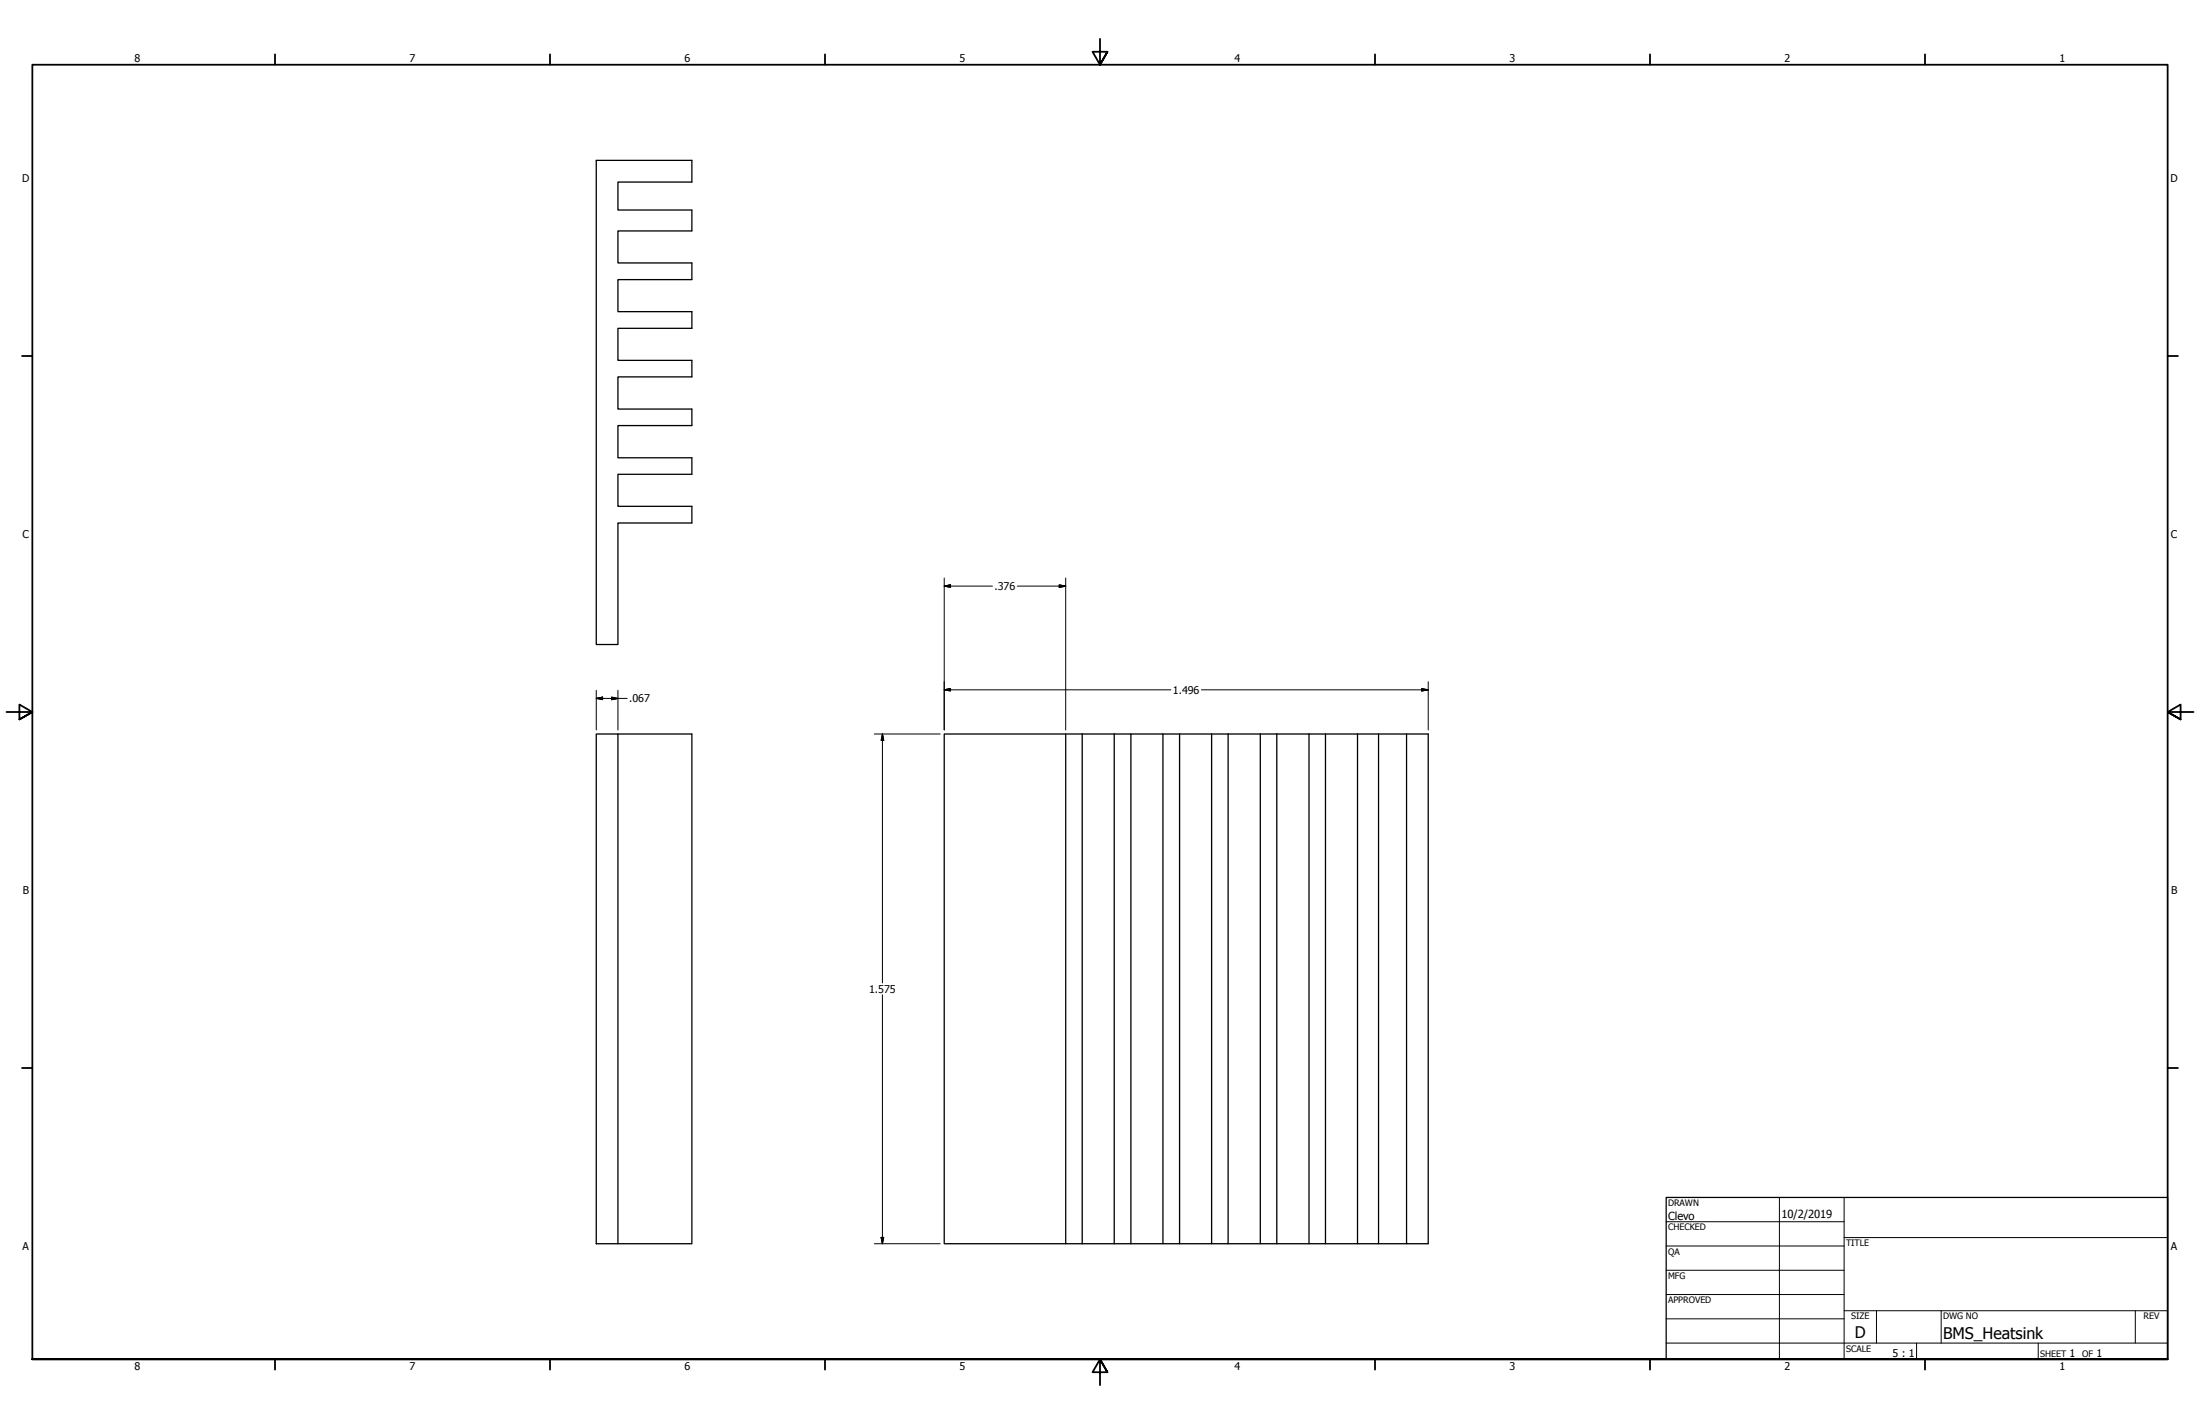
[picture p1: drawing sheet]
<svg xmlns="http://www.w3.org/2000/svg" width="864mm" height="559mm" viewBox="0 0 864 559" stroke-linecap="round" stroke-linejoin="round" font-family="sans-serif">
<!-- layer: Visible (ANSI) -->
<g fill="none" stroke="#000" stroke-width=".51">
<path d="M234.1 62.9h37.5v8.5h-29v11h29v8.2h-29v12.6h29v6.5h-29v12.6h29v6.5h-29v12.6h29v6.5h-29v12.6h29v6.5h-29v12.6h29v6.5h-29v12.6h29v6.5h-29v47.7h-8.5zM234.1 288h8.5v200.1h-8.5zM242.6 288h29v200.1h-29M418.3 288v200.1h6.5v-200.1M424.8 288h-54.2v200.1h47.7M424.8 288h135.8v200.1h-8.5v-200.1M437.4 288v200.1h6.5v-200.1M456.5 288v200.1h6.5v-200.1M475.6 288v200.1h6.5v-200.1M494.7 288v200.1h6.5v-200.1M513.8 288v200.1h6.5v-200.1M532.9 288v200.1h8.2v-200.1"/>
<path d="M424.8 488.1h12.6M443.9 488.1h12.6M463 488.1h12.6M482.1 488.1h12.6M501.2 488.1h12.6M520.3 488.1h12.6M541.1 488.1h11"/>
</g>
<!-- layer: Border (ANSI) -->
<g fill="none" stroke="#000" stroke-width=".7">
<path d="M431.8 15.2v10.2l-2.9-5.1h5.8l-2.9 5.1 2.9-5.1M107.9 21.3v4.1M215.9 21.3v4.1M323.8 21.3v4.1M539.8 21.3v4.1M647.7 21.3v4.1M755.6 21.3v4.1M8.6 139.7h4.1M850.9 139.7h4.1M2.5 279.4h10.2l-5.1-2.9v5.8l5.1-2.9-5.1 2.9M861.1 279.4h-10.2l5.1-2.9v5.8l-5.1-2.9 5.1 2.9M8.6 419.1h4.1"/>
<path d="M850.9 419.1h4.1M12.7 533.4v-508h838.2v508h-838.2h838.2M107.9 533.4v4.1M215.9 533.4v4.1M323.8 533.4v4.1M434.7 538.5l-2.9-5.1 2.9 5.1h-5.8l2.9-5.1v10.2M539.8 533.4v4.1M647.7 533.4v4.1M755.6 533.4v4.1"/>
</g>
<!-- layer: Title (ANSI) -->
<g fill="none" stroke="#000" stroke-width=".39">
<path d="M654 479.4h69.9M698.5 469.9v63.5M723.9 469.9v63.5M654 488.9h69.9M654 498.5h69.9M723.9 485.6h127M654 508h69.9M654 517.5h69.9M723.9 514.3h127M736.6 514.3v12.7M762 514.3v12.7M838.2 514.3v12.7"/>
<path d="M654 527h196.9M752.3 527v6.4M800.1 527v6.4"/>
</g>
<path d="M654 469.9h196.9v63.5h-196.9z" fill="none" stroke="#000" stroke-width=".51"/>
<!-- layer: Dimension (ANSI) -->
<g fill="none" stroke="#000" stroke-width=".39">
<path d="M370.6 230l2.5-.5v1zM370.6 226.8v59.6M370.6 230h19M399.4 230h18.9M415.8 229.5l2.5 .5-2.5 .5zM418.3 226.8v59.6M234.1 274.1l2.4-.5v1zM234.1 274.1h12.1M234.1 270.9v15.5M240.1 273.6l2.5 .5-2.5 .5zM242.6 270.9v15.5M370.6 270.7l2.5-.5v.9z"/>
<path d="M370.6 270.7h89M471.6 270.7h89M558.1 270.2l2.5 .5-2.5 .4zM560.6 267.5v18.9M343.2 288h25.9M346.4 288l.5 2.6h-1zM346.4 288v97.7M346.4 390.4v97.7M343.2 488.1h25.9M345.9 485.6h1l-.5 2.5z"/>
</g>
<g fill="#000" stroke="#000" stroke-width=".39">
<path d="M370.6 230l2.5-.5zM370.6 230l2.5-.5v1zM415.8 230.5l2.5-.5zM415.8 229.5l2.5 .5-2.5 .5zM234.1 274.1l2.4-.5zM234.1 274.1l2.4-.5v1zM240.1 274.6l2.5-.5zM240.1 273.6l2.5 .5-2.5 .5zM370.6 270.7l2.5-.5zM370.6 270.7l2.5-.5v.9zM558.1 271.1l2.5-.4zM558.1 270.2l2.5 .5-2.5 .4z"/>
<path d="M346.4 288l.5 2.6zM346.4 288l.5 2.6h-1zM345.9 485.6l.5 2.5zM345.9 485.6h1l-.5 2.5z"/>
</g>
<g font-size="6.3">
<text x="728.1" y="524.9">D</text>
<text x="762.8" y="525.4">BMS_Heatsink</text>
</g>
<g font-size="4.4">
<text x="654.8" y="478.6">Clevo</text>
<text x="699.3" y="478">10/2/2019</text>
</g>
<g font-size="4.2">
<text x="52.8" y="24.4">8</text>
<text x="160.8" y="24.4">7</text>
<text x="268.7" y="24.4">6</text>
<text x="376.7" y="24.4">5</text>
<text x="484.6" y="24.4">4</text>
<text x="592.6" y="24.4">3</text>
<text x="700.5" y="24.4">2</text>
<text x="808.5" y="24.4">1</text>
<text x="8.8" y="71.4">D</text>
<text x="852" y="71.4">D</text>
<text x="8.9" y="211.1">C</text>
<text x="852.2" y="211.1">C</text>
<text x="390.4" y="231.5">.376</text>
<text x="247" y="275.6">.067</text>
<text x="460.4" y="272.2">1.496</text>
<text x="9" y="350.8">B</text>
<text x="852.2" y="350.8">B</text>
<text x="341.2" y="389.6">1.575</text>
<text x="8.9" y="490.5">A</text>
<text x="852.2" y="490.5">A</text>
<text x="742.9" y="532.6">5 : 1</text>
<text x="812.4" y="532.6">1</text>
<text x="823" y="532.6">1</text>
<text x="52.8" y="537.5">8</text>
<text x="160.8" y="537.5">7</text>
<text x="268.7" y="537.5">6</text>
<text x="376.7" y="537.5">5</text>
<text x="484.6" y="537.5">4</text>
<text x="592.6" y="537.5">3</text>
<text x="700.5" y="537.5">2</text>
<text x="808.5" y="537.5">1</text>
</g>
<g font-size="3.5">
<text x="654.8" y="473.2">DRAWN</text>
<text x="654.8" y="482.8">CHECKED</text>
<text x="724.7" y="488.9">TITLE</text>
<text x="654.8" y="492.3">QA</text>
<text x="654.8" y="501.8">MFG</text>
<text x="654.8" y="511.4">APPROVED</text>
<text x="726.7" y="517.7">SIZE</text>
<text x="762.8" y="517.7">DWG NO</text>
<text x="841.4" y="517.7">REV</text>
<text x="724.7" y="530.4">SCALE</text>
<text x="800.9" y="532.6">SHEET</text>
<text x="817.4" y="532.6">OF</text>
</g>
</svg>
